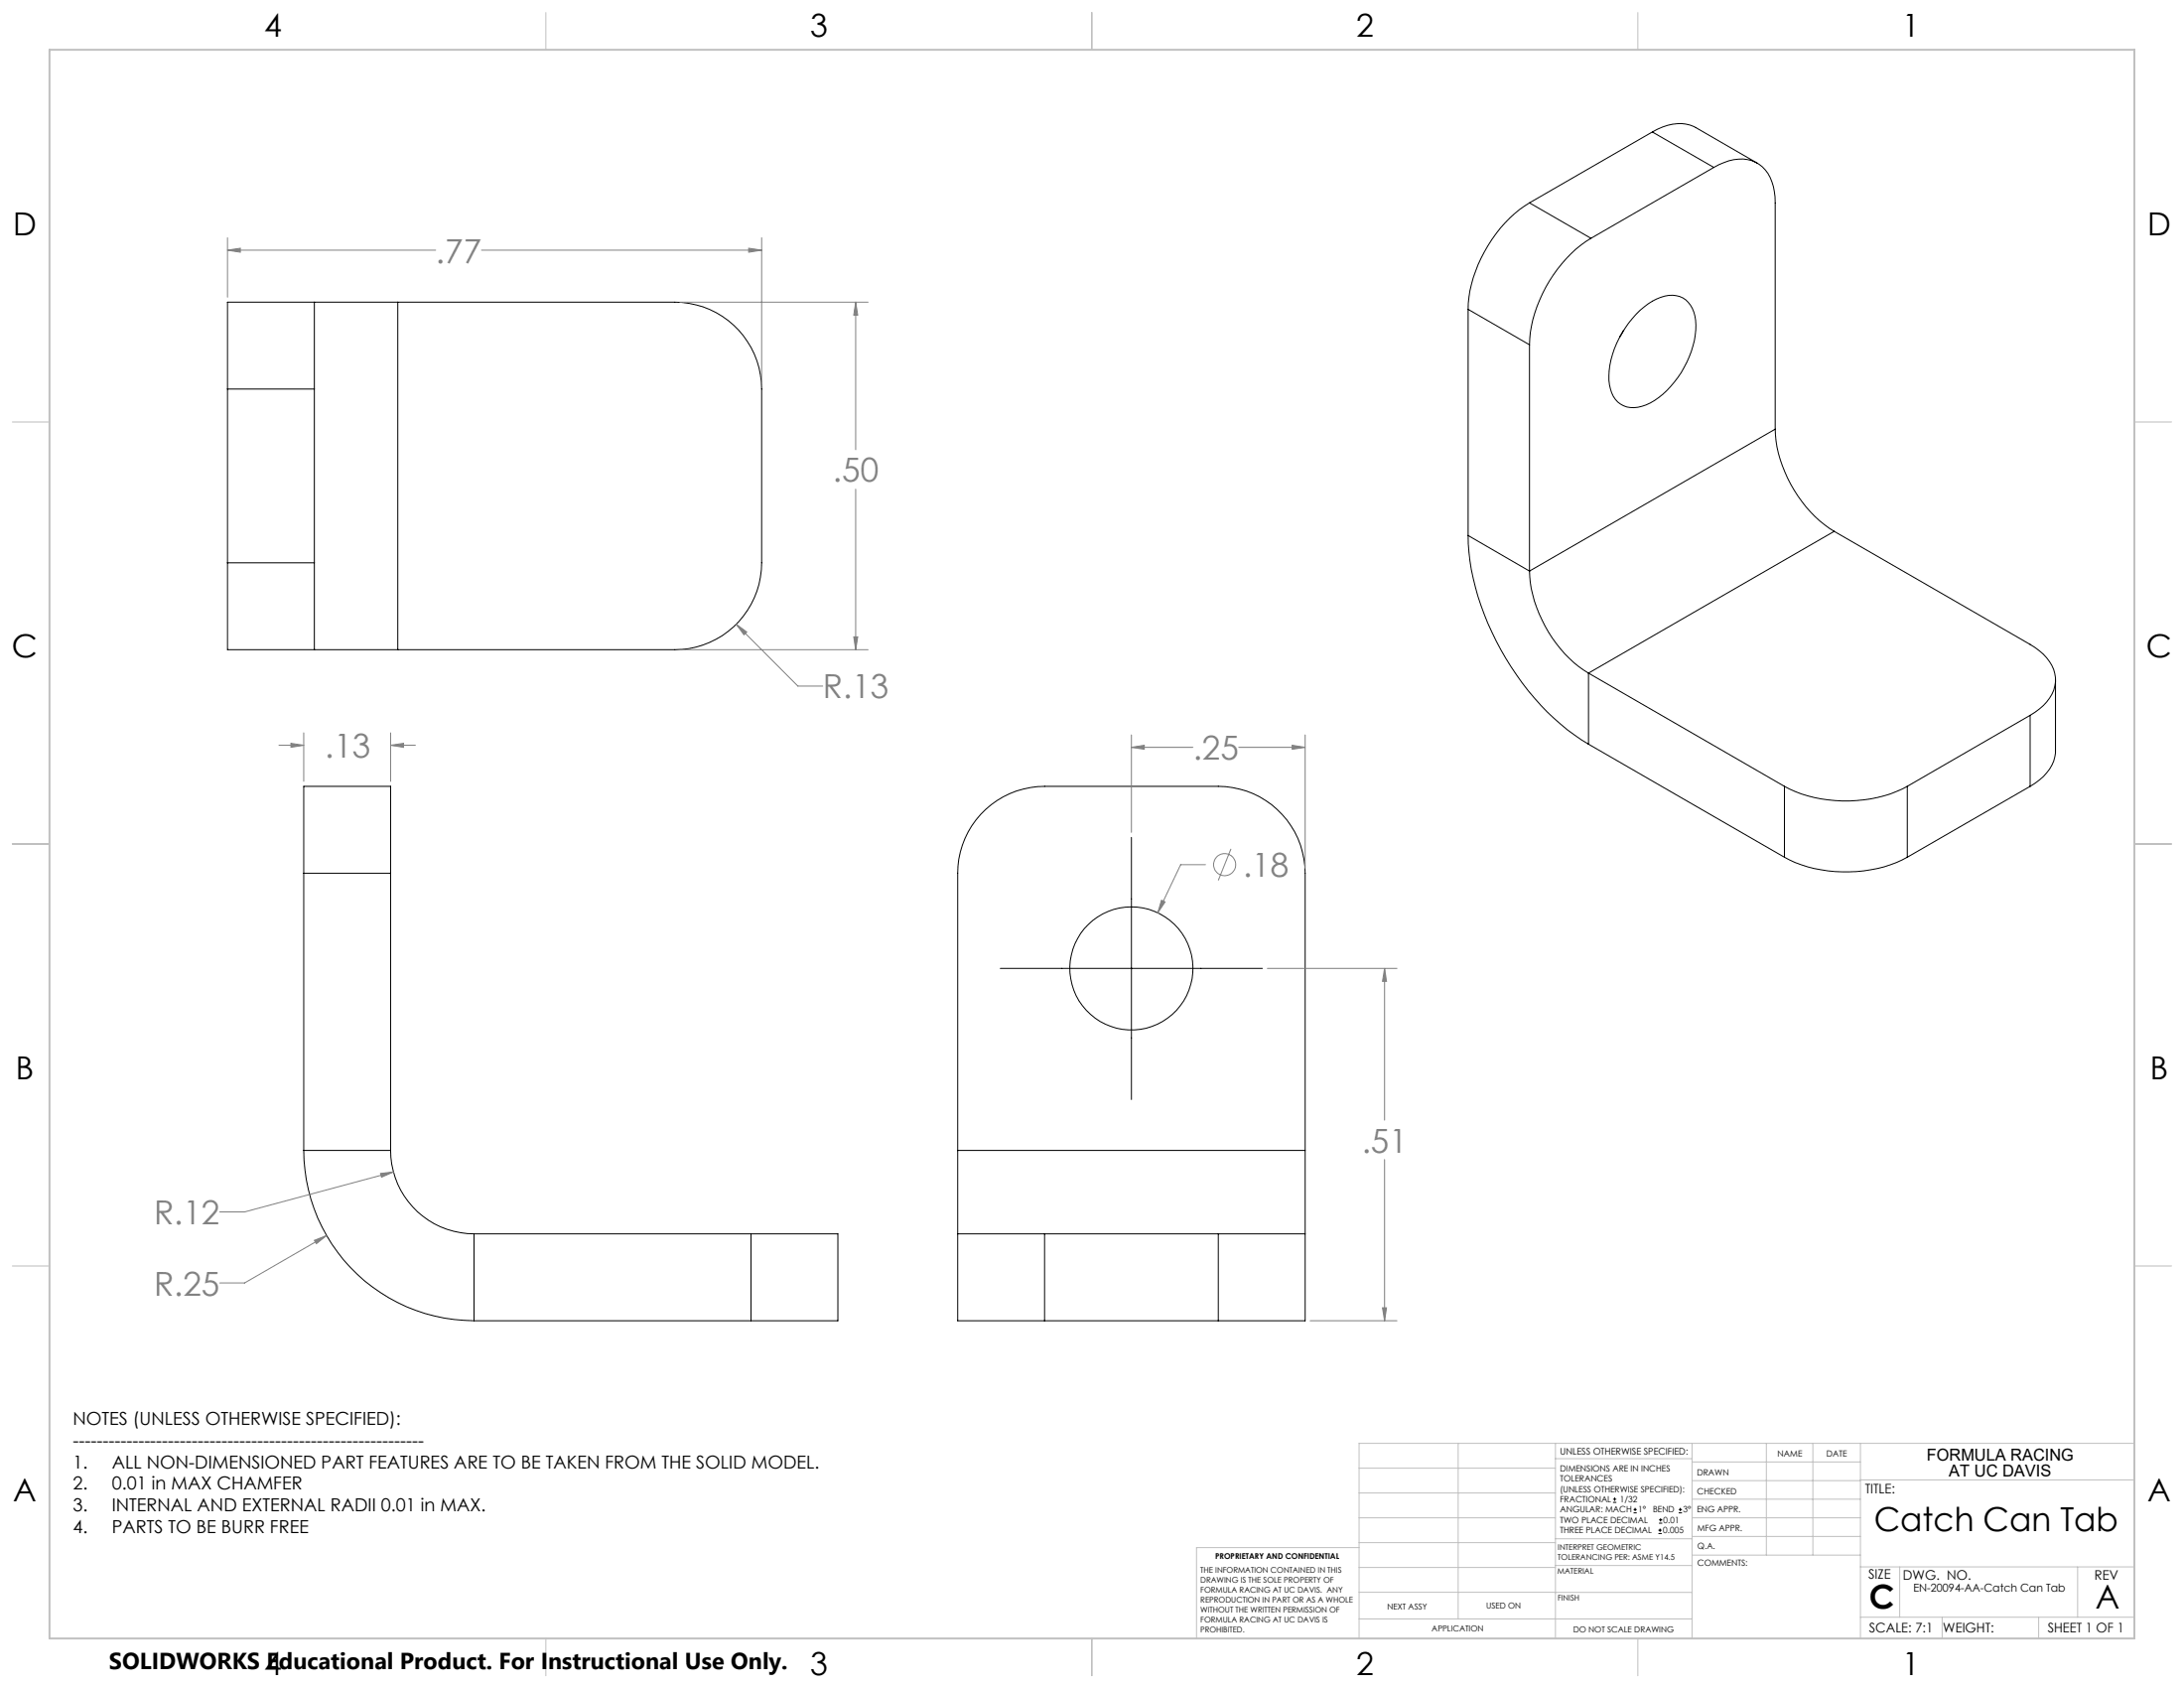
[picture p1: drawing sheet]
<svg xmlns="http://www.w3.org/2000/svg" width="559mm" height="432mm" viewBox="0 0 559 432" stroke-linecap="round" stroke-linejoin="round" font-family="sans-serif">
<g fill="none" stroke="#000" stroke-width=".25">
<path d="M422.8 33.8a11.1 11.1 0 0 1 11.1-1.2l15.7 9.1M422.8 33.8l15.7 9M422.8 33.8l-31.5 18.1M391.3 51.9a35.2 35.2 0 0 0-15.6 25.7l-.1 1.5M391.3 51.9l15.8 9.1M438.5 42.8a11.5 11.5 0 0 1 10.6-1.3 9.3 9.3 0 0 1 4.9 7.5l.2 2.9v57.9M438.5 42.8l-31.4 18.2M80.4 77.3h-22.2v22.2M80.4 77.3v22.2M80.4 77.3h21.4M101.8 77.3h70.8a22.2 22.2 0 0 1 22.3 22.2v44.5a22.2 22.2 0 0 1-22.3 22.2h-70.8M101.8 77.3v88.9"/>
<path d="M375.6 79.1l15.7 9.1M375.6 79.1v57.9M407.1 61a34.7 34.7 0 0 0-15.8 27.2M58.2 99.5h22.2M58.2 99.5v44.5M80.4 99.5v44.5M391.3 88.2v57.9M415.5 84.5l-1.1 1.8M418.6 80.4a13.8 13.8 0 0 1 9.4-4.9 6.4 6.4 0 0 1 5.8 6.5 24.3 24.3 0 0 1-10.5 20.4 8.5 8.5 0 0 1-7.9 1.4 7.1 7.1 0 0 1-3.7-6.5 24 24 0 0 1 6.9-16.9zM454.2 109.8a33.3 33.3 0 0 0 15.1 26.1M454.2 109.8l-62.9 36.3M375.6 137a63.9 63.9 0 0 0 11 33.6 60.5 60.5 0 0 0 19.8 19.8"/>
<path d="M375.6 137l15.7 9.1M469.3 135.9l50.1 29a11.7 11.7 0 0 1 6.5 8.5 10 10 0 0 1-5.2 8.8l-1.3 .8M469.3 135.9l-62.9 36.3M58.2 144v22.2h22.2M58.2 144h22.2M80.4 144v22.2M391.3 146.1a33.3 33.3 0 0 0 15.1 26.1M80.4 166.2h21.4M406.4 172.2l50.2 29M406.4 172.2v18.2M525.9 173.9v18.2a10.2 10.2 0 0 1-5.2 8.3l-1.3 .8M406.4 190.4l50.2 28.9"/>
<path d="M519.4 183l-31.4 18.2M519.4 183v18.2M289.5 214.2v67.1M456.6 201.2a34.8 34.8 0 0 0 31.4 0M456.6 219.3a34.8 34.8 0 0 0 31.4 0M456.6 201.2v18.1M488 201.2v18.1M519.4 201.2l-31.4 18.1M77.7 223.4v-22.2h22.2v22.2M77.7 223.4v70.9M77.7 223.4h22.2M99.9 223.4v70.9"/>
<path d="M255.9 247.7h67.1M77.7 294.3a43.6 43.6 0 0 0 43.6 43.6M77.7 294.3h22.2M99.9 294.3a21.4 21.4 0 0 0 21.4 21.3M245 294.3v21.3M245 294.3v-70.9a22.2 22.2 0 0 1 22.3-22.2h44.4a22.3 22.3 0 0 1 22.2 22.2v70.9M245 294.3h88.9M333.9 294.3v21.3M121.3 315.6v22.3M121.3 315.6h70.9M192.2 315.6h22.2v22.3h-22.2M192.2 315.6v22.3"/>
<path d="M245 315.6v22.3h22.3M245 315.6h22.3M267.3 315.6h44.4M267.3 315.6v22.3M311.7 315.6h22.2M311.7 315.6v22.3M333.9 315.6v22.3h-22.2M121.3 337.9h70.9M267.3 337.9h44.4M412.7 384.3h.9M412.7 383.5h.9M413.1 383.1v.8"/>
<path d="M418 387h.8M418 386.2h.8M418.4 385.7v.9M424.3 392.3h.9M424.3 391.4h.9M424.5 389.6h.8M424.5 388.8h.8M424.7 391v.9M424.9 388.4v.8M429.5 387h.9M429.5 386.2h.9M429.9 385.7v.9"/>
<circle cx="289.5" cy="247.7" r="15.8"/>
</g>
<g fill="none" stroke="#808080" stroke-width=".25">
<path d="M58.2 64l3.3-.5v1zM58.2 60.8v15.2M58.2 64h53.3M123.2 64h71.7M173.9 77.3h48.2M191.6 63.5l3.3 .5-3.3 .5zM194.9 60.8v37.4M218.9 77.3l.6 3.3h-1.1zM218.9 77.3v37.7M218.9 125.1v41.1M188.4 159.7l2.7 2-.7 .7zM188.4 159.7l15.8 15.8h6.3"/>
<path d="M173.9 166.2h48.2M218.4 162.9h1.1l-.6 3.3zM71.4 190.6h6.3M74.4 190.1l3.3 .5-3.3 .6zM77.7 187.5v12.4M99.9 190.6l3.4-.5v1.1zM99.9 187.5v12.4M99.9 190.6h6.4M289.5 191.2l3.3-.6v1.1zM289.5 188v24.9M289.5 191.2h15.7M316.9 191.2h17"/>
<path d="M330.6 190.6l3.3 .6-3.3 .5zM333.9 188v34.1M315 217.1l-3.3 8.1M297.2 230.3l.9 .4-1.9 2.8zM308.4 221.2h-6.3l-5.9 12.3M324.3 247.7h33.1M354.3 247.7l.5 3.3h-1.1zM354.3 247.7v38.8M100.7 299.8l-38.1 10.2h-6.4M354.3 296.6v41.3M80.4 317.3l3.2-1.2-2.6 2zM83.6 316.1l-21 12.1h-6.4"/>
<path d="M97.4 300.2l3.3-.4-3.1 1.3zM335.2 337.9h22.2M353.7 334.5h1.1l-.5 3.4z"/>
<circle cx="313.3" cy="221.2" r="2.83"/>
</g>
<g fill="none" stroke="#c0c0c0" stroke-width=".25">
<path d="M139.7 3.2v9.5M279.4 3.2v9.5M419.1 3.2v9.5M3.1 107.9h9.6M546.1 107.9h9.5M3.1 215.9h9.6M546.1 215.9h9.5M3.1 323.8h9.6M546.1 323.8h9.5M347.7 375.6h50.3M373.1 369.2v44.9M398 369.2v49.9"/>
<path d="M398 373.1h34.9M432.9 369.2v49.9M432.9 378.7h43.1M432.9 374h43.1M451.9 369.2v28.6M463.8 369.2v28.6M476 369.2v49.9M476 378.6h70.1M546.1 369.2h-198.4v49.9M347.7 394.6h50.3M347.7 388.3h50.3M347.7 381.9h50.3"/>
<path d="M347.7 395.9h-41.6v23.2M398 393.6h35M432.9 383.5h43.1M432.9 388.3h43.1M432.9 393h43.1M433 397.8h43M139.7 419.1v9.6M279.4 419.1v9.6M347.7 414.1h85.2M347.7 401h50.3M347.7 407.3h50.3M398 407.4h34.9"/>
<path d="M398 400.5h35M419.1 419.1v9.6M476 413.7h70.1M476 400.8h70.1M486.1 400.8v12.9M496.9 413.7v5.4M521.6 413.7v5.4M531.6 400.8v12.9"/>
</g>
<path d="M12.7 12.7h533.4v406.4h-533.4z" fill="none" stroke="#c0c0c0" stroke-width=".5"/>
<path d="M74.4 190.1l3.3 .5-3.3 .6zM99.9 190.6l3.4-.5v1.1zM97.4 300.2l.2 .9 3.1-1.3zM80.4 317.3l.6 .8 2.6-2zM58.2 64l3.3-.5v1zM191.6 63.5l3.3 .5-3.3 .5zM218.9 77.3l.6 3.3h-1.1zM218.4 162.9h1.1l-.6 3.3zM188.4 159.7l2 2.7 .7-.7zM354.3 247.7l.5 3.3h-1.1zM353.7 334.5h1.1l-.5 3.4zM289.5 191.2l3.3-.6v1.1zM330.6 190.6l3.3 .6-3.3 .5zM297.2 230.3l-1 3.2 1.9-2.8z" fill="#808080"/>
<g font-size="8.5" fill="#808080">
<text x="111.5" y="67.2">.77</text>
<text x="213.1" y="123.3">.50</text>
<text x="210.5" y="178.7">R.13</text>
<text x="83.1" y="193.8">.13</text>
<text x="305.2" y="194.4">.25</text>
<text x="318" y="224.4">.18</text>
<text x="348.4" y="294.8">.51</text>
<text x="39.4" y="313.2">R.12</text>
<text x="39.4" y="331.4">R.25</text>
</g>
<g font-size="8.5">
<text x="479.5" y="391.6">Catch Can Tab</text>
<text x="478.3" y="411.4">C</text>
<text x="536.1" y="411.5">A</text>
</g>
<g font-size="8.1">
<text x="67.6" y="9.3">4</text>
<text x="207.3" y="9.3">3</text>
<text x="347" y="9.3">2</text>
<text x="486.7" y="9.3">1</text>
<text x="3.3" y="60.1">D</text>
<text x="549.4" y="60.1">D</text>
<text x="3" y="168">C</text>
<text x="549.1" y="168">C</text>
<text x="4" y="276">B</text>
<text x="550.1" y="276">B</text>
<text x="3.3" y="383.9">A</text>
<text x="549.4" y="383.9">A</text>
<text x="67.6" y="428.4">4</text>
<text x="207.3" y="428.4">3</text>
<text x="347" y="428.4">2</text>
<text x="486.7" y="428.4">1</text>
</g>
<text font-size="5.9" x="27.9" y="427">SOLIDWORKS Educational Product. For Instructional Use Only.</text>
<g font-size="4.6">
<text x="18.6" y="364.4">NOTES (UNLESS OTHERWISE SPECIFIED):</text>
<text x="18.6" y="370">-----------------------------------------------------------</text>
<text x="18.6" y="375.5">1.</text>
<text x="28.7" y="375.5">ALL NON-DIMENSIONED PART FEATURES ARE TO BE TAKEN FROM THE SOLID MODEL.</text>
<text x="18.6" y="381.1">2.</text>
<text x="28.7" y="381.1">0.01 in MAX CHAMFER</text>
<text x="18.6" y="386.7">3.</text>
<text x="28.7" y="386.7">INTERNAL AND EXTERNAL RADII 0.01 in MAX.</text>
<text x="18.6" y="392.3">4.</text>
<text x="28.7" y="392.3">PARTS TO BE BURR FREE</text>
</g>
<g font-size="4.2">
<text x="493" y="373.5">FORMULA RACING</text>
<text x="498.7" y="377.8">AT UC DAVIS</text>
</g>
<g font-size="3.4">
<text x="477.2" y="381.9">TITLE:</text>
<text x="478.1" y="404">SIZE</text>
<text x="486.9" y="404">DWG. NO.</text>
<text x="535.9" y="404.1">REV</text>
<text x="478.2" y="417.6">SCALE: 7:1</text>
<text x="497.1" y="417.7">WEIGHT:</text>
<text x="523.9" y="417.6">SHEET 1 OF 1</text>
</g>
<text font-size="2.8" x="489.5" y="407.2">EN-20094-AA-Catch Can Tab</text>
<text font-size="2.4" x="399.2" y="372.1">UNLESS OTHERWISE SPECIFIED:</text>
<g font-size="2.2">
<text x="399.2" y="376.4">DIMENSIONS ARE IN INCHES</text>
<text x="434.2" y="377.3">DRAWN</text>
<text x="454.8" y="372.5">NAME</text>
<text x="467.3" y="372.6">DATE</text>
<text x="399.2" y="379">TOLERANCES</text>
<text x="399.2" y="381.7">(UNLESS OTHERWISE SPECIFIED):</text>
<text x="434.3" y="382.2">CHECKED</text>
<text x="399.2" y="389.6">TWO PLACE DECIMAL</text>
<text x="399.2" y="384.3">FRACTIONAL</text>
<text x="399.2" y="387">ANGULAR: MACH</text>
<text x="414.5" y="384.3">1/32</text>
<text x="419.1" y="387">1°</text>
<text x="422.9" y="387">BEND</text>
<text x="425.6" y="389.6">0.01</text>
<text x="430.6" y="387">3°</text>
<text x="434.2" y="386.9">ENG APPR.</text>
<text x="399.2" y="392.3">THREE PLACE DECIMAL</text>
<text x="425.5" y="392.3">0.005</text>
<text x="434.3" y="391.6">MFG APPR.</text>
<text x="434.3" y="396.3">Q.A.</text>
<text x="434.3" y="400.5">COMMENTS:</text>
</g>
<g font-size="2.1">
<text x="354.9" y="411.6">NEXT ASSY</text>
<text x="380.3" y="411.6">USED ON</text>
<text x="366.3" y="417.4">APPLICATION</text>
<text x="402.5" y="417.5">DO NOT SCALE DRAWING</text>
</g>
<g font-size="2">
<text x="310.9" y="398.8">PROPRIETARY AND CONFIDENTIAL</text>
<text x="398.6" y="396.5">INTERPRET GEOMETRIC</text>
<text x="398.6" y="399">TOLERANCING PER: ASME Y14.5</text>
<text x="307.2" y="402.4">THE INFORMATION CONTAINED IN THIS</text>
<text x="307.2" y="404.9">DRAWING IS THE SOLE PROPERTY OF</text>
<text x="307.2" y="407.5">FORMULA RACING AT UC DAVIS. ANY</text>
<text x="398.5" y="402.6">MATERIAL</text>
<text x="307.2" y="410">REPRODUCTION IN PART OR AS A WHOLE</text>
<text x="307.2" y="412.5">WITHOUT THE WRITTEN PERMISSION OF</text>
<text x="398.5" y="409.4">FINISH</text>
<text x="307.2" y="415">FORMULA RACING AT UC DAVIS IS</text>
<text x="307.2" y="417.6">PROHIBITED.</text>
</g>
</svg>
